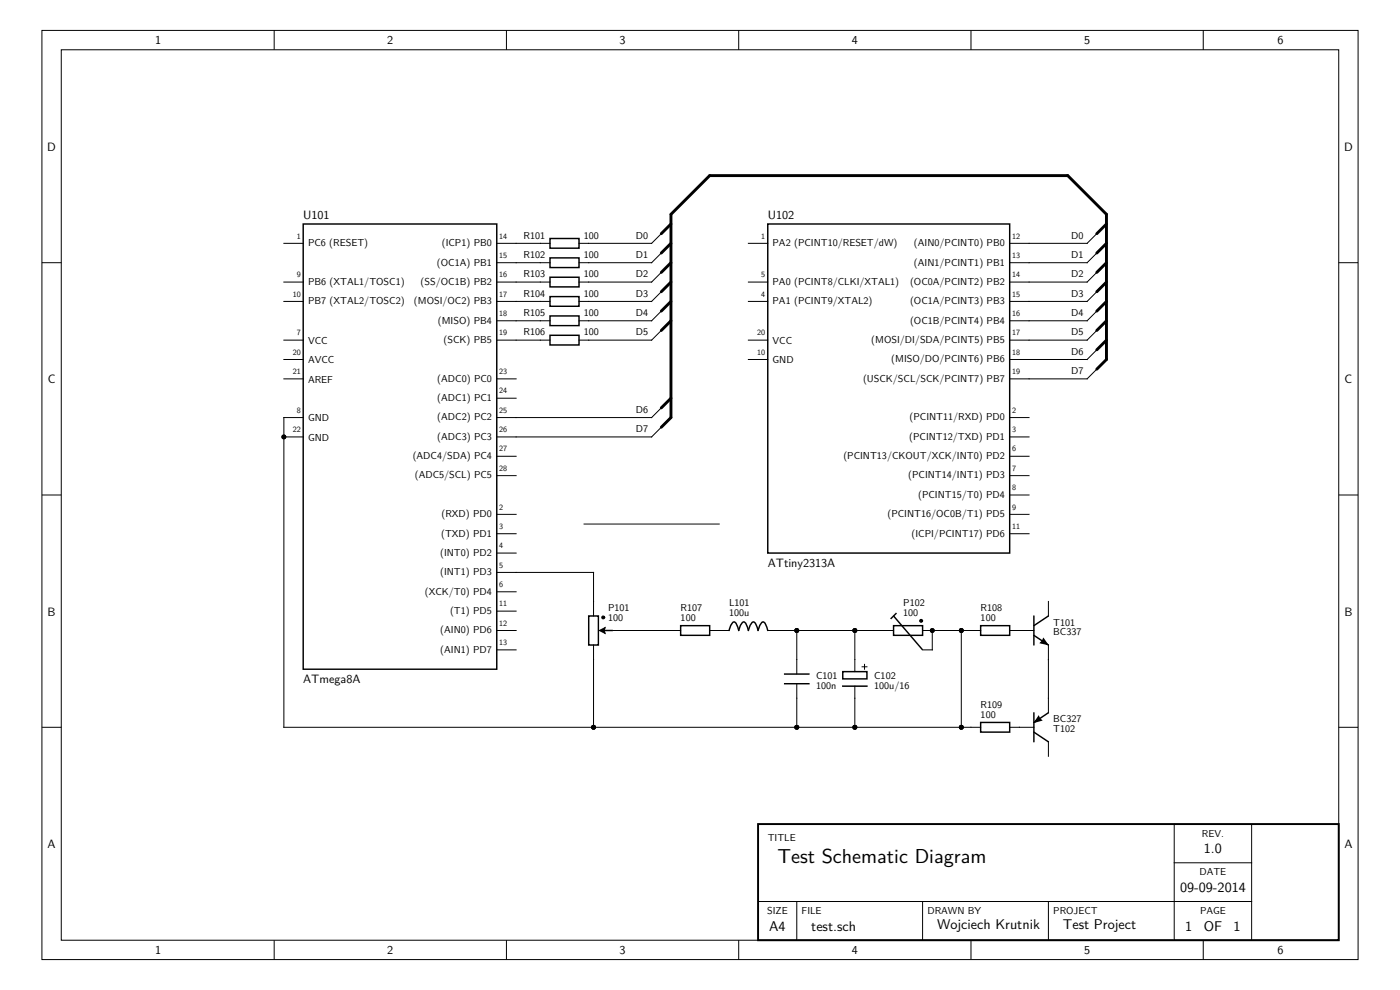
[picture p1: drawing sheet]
<svg xmlns="http://www.w3.org/2000/svg" width="297mm" height="210mm" viewBox="0 0 297 210" stroke-linecap="round" stroke-linejoin="round" font-family="sans-serif">
<g fill="none" stroke="#000" stroke-width=".21">
<path d="M8.9 6.5h279.2v197h-279.2zM13 10.6h271v188.8h-271zM58.2 6.5v4.1M107.4 6.5v4.1M156.7 6.5v4.1M206 6.5v4.1M255.3 6.5v4.1M8.9 55.7h4.1M60.2 59.8h4.1M60.2 51.6h4.1M105.4 59.8h11.3M105.4 55.7h11.3"/>
<path d="M105.4 51.6h11.3M140.3 57.8l-2.1 2h-15.4M140.3 53.7l-2.1 2h-15.4M140.3 49.6l-2.1 2h-15.4M158.8 59.8h4.1M158.8 51.6h4.1M232.7 57.8l-2.1 2h-16.4M232.7 53.7l-2.1 2h-16.4M232.7 49.6l-2.1 2h-16.4M284 55.7h4.1M60.2 72.2h4.1M60.2 63.9h4.1"/>
<path d="M60.2 76.3h4.1M105.4 72.2h11.3M105.4 68h11.3M105.4 63.9h11.3M140.3 70.1l-2.1 2.1h-15.4M140.3 66l-2.1 2h-15.4M140.3 61.9l-2.1 2h-15.4M158.8 72.2h4.1M158.8 63.9h4.1M158.8 76.3h4.1M232.7 70.1l-2.1 2.1h-16.4M232.7 66l-2.1 2h-16.4"/>
<path d="M232.7 61.9l-2.1 2h-16.4M232.7 78.3l-2.1 2.1h-16.4M232.7 74.2l-2.1 2.1h-16.4M60.2 92.7h4.1M60.2 80.4h4.1M64.3 88.6h-4.1v65.7h147.8M105.4 80.4h4.1M105.4 84.5h4.1M105.4 96.8h4.1M140.3 86.5l-2.1 2.1h-32.8M140.3 90.6l-2.1 2.1h-32.8M214.2 88.6h4.1"/>
<path d="M214.2 92.7h4.1M214.2 96.8h4.1M8.9 105h4.1M105.4 100.9h4.1M105.4 109.1h4.1M105.4 113.2h4.1M105.4 117.3h4.1M123.9 111.2h28.7M214.2 100.9h4.1M214.2 109.1h4.1M214.2 113.2h4.1M214.2 105h4.1"/>
<path d="M284 105h4.1M105.4 133.7h4.1M105.4 121.4h20.5v9.3M105.4 137.8h4.1M105.4 125.5h4.1M105.4 129.6h4.1M125.9 136.8v17.5M130 133.7h14.4M150.6 133.7h4.1M162.9 133.7h26.7M169 133.7v9.3M181.3 133.7v8.8"/>
<path d="M195.7 133.7h12.3M197.8 133.7v4.1h-2.1M203.9 133.7v20.6M214.2 133.7h5.1M222.4 127.6v3.1M222.4 136.8v14.4M8.9 154.3h4.1M169 145v9.3M181.3 145.5v8.8M182.9 141.4h1M183.4 140.9v1.1M214.2 154.3h5.1"/>
<path d="M222.4 157.4v3M284 154.3h4.1M249.1 174.8v24.6M265.5 174.8v24.6M58.2 199.4v4.1M107.4 199.4v4.1M156.7 199.4v4.1M160.8 191.2h104.7M169 191.2v8.2M195.7 191.2v8.2M206 199.4v4.1M222.4 191.2v8.2"/>
<path d="M249.1 183h16.4M255.3 199.4v4.1"/>
</g>
<g fill="none" stroke="#000" stroke-width=".31">
<path d="M64.3 47.5h41.1v94.5h-41.1zM116.7 58.8h6.1v2.1h-6.1zM116.7 54.7h6.1v2.1h-6.1zM116.7 50.6h6.1v2h-6.1zM162.9 47.5h51.3v69.8h-51.3zM116.7 71.1h6.1v2.1h-6.1zM116.7 67h6.1v2.1h-6.1zM116.7 62.9h6.1v2.1h-6.1zM124.9 130.7h2v6.1h-2zM127.6 133.7h2.4M144.4 132.7h6.2v2.1h-6.2zM154.7 133.7l.1-.4a1.88 1.88 0 0 1 .9-1.4l.3 .2 .4 .6 .3 1 .2-.4a1.88 1.88 0 0 1 .9-1.4l.3 .2 .3 .6 .4 1 .1-.4a1.88 1.88 0 0 1 .9-1.4l.3 .2 .4 .6 .3 1 .2-.4a1.88 1.88 0 0 1 .9-1.4l.3 .2 .3 .6 .4 1"/>
<path d="M189.6 132.7h6.1v2.1h-6.1zM189.6 130.7l6.1 7.1M190.1 130.2l-1.1 1M208 132.7h6.2v2.1h-6.2zM219.3 130.7v6.1M219.3 134.8l3.1 2M222.4 130.7l-3.1 2M166.5 143h5.1M166.5 145h5.1M178.8 142.5h5.1v1.5h-5.1zM178.8 145.5h5.1M208 153.2h6.2v2.1h-6.2z"/>
<path d="M219.3 151.2v6.2M219.3 155.3l3.1 2.1M222.4 151.2l-3.1 2"/>
</g>
<path d="M127.1 133.7l1.3-.6-.2 .6 .2 .7zM127.8 130.7h.4v.5h-.4zM195.2 131.5h.4v.4h-.4z" fill="#000" stroke="#000" stroke-width=".21"/>
<g fill="none" stroke="#000" stroke-width=".62">
<path d="M142.3 47.5l-2 2.1M142.3 51.6l-2 2.1M142.3 55.7l-2 2.1M142.3 59.8l-2 2.1M234.7 59.8l-2 2.1M234.7 55.7l-2 2.1M234.7 51.6l-2 2.1M234.7 47.5l-2 2.1M142.3 63.9l-2 2.1M142.3 68l-2 2.1M232.7 78.3l2-2v-30.8l-8.2-8.3h-75.9l-8.3 8.3v43.1l-2 2M234.7 72.2l-2 2"/>
<path d="M234.7 68l-2 2.1M234.7 63.9l-2 2.1M142.3 84.5l-2 2"/>
</g>
<path d="M221.4 135.5l.7 1.2-1.3-.3zM220.3 152l.2 .4 .4 .4-1.3 .3z" fill="#000" stroke="#000" stroke-width=".31"/>
<path d="M160.8 174.8h123.2v24.6h-123.2z" fill="none" stroke="#000" stroke-width=".41"/>
<g fill="#000">
<circle cx="60.2" cy="92.7" r=".52"/>
<circle cx="169" cy="133.7" r=".52"/>
<circle cx="181.3" cy="133.7" r=".52"/>
<circle cx="197.8" cy="133.7" r=".52"/>
<circle cx="203.9" cy="133.7" r=".52"/>
<circle cx="125.9" cy="154.3" r=".52"/>
<circle cx="169" cy="154.3" r=".52"/>
<circle cx="181.3" cy="154.3" r=".52"/>
<circle cx="203.9" cy="154.3" r=".52"/>
</g>
<text font-size="4.3" x="164.9" y="183">Test Schematic Diagram</text>
<g font-size="3">
<text x="255.4" y="181">1.0</text>
<text x="250.3" y="189.2">09-09-2014</text>
<text x="163.2" y="197.5">A4</text>
<text x="172.1" y="197.4">test.sch</text>
<text x="198.8" y="197.2">Wojciech Krutnik</text>
<text x="225.5" y="197.2">Test Project</text>
<text x="251.4" y="197.4">1</text>
<text x="255.4" y="197.5">OF</text>
<text x="261.7" y="197.4">1</text>
</g>
<g font-size="2.6">
<text x="32.9" y="9.4">1</text>
<text x="82.2" y="9.4">2</text>
<text x="131.4" y="9.4">3</text>
<text x="180.7" y="9.4">4</text>
<text x="230" y="9.4">5</text>
<text x="271" y="9.4">6</text>
<text x="10" y="32">D</text>
<text x="285.1" y="32">D</text>
<text x="64.3" y="46.5">U101</text>
<text x="162.9" y="46.5">U102</text>
<text x="10.1" y="81.3">C</text>
<text x="285.2" y="81.3">C</text>
<text x="162.9" y="120.2">ATtiny2313A</text>
<text x="10.1" y="130.6">B</text>
<text x="285.2" y="130.6">B</text>
<text x="64.3" y="144.9">ATmega8A</text>
<text x="10.1" y="179.9">A</text>
<text x="285.2" y="179.9">A</text>
<text x="32.9" y="202.4">1</text>
<text x="82.2" y="202.4">2</text>
<text x="131.4" y="202.4">3</text>
<text x="180.7" y="202.4">4</text>
<text x="230" y="202.4">5</text>
<text x="271" y="202.4">6</text>
</g>
<g font-size="2.1">
<text x="65.4" y="52.2">PC6 (RESET)</text>
<text x="93.7" y="52.2">(ICP1) PB0</text>
<text x="111.1" y="50.6">R101</text>
<text x="123.9" y="50.6">100</text>
<text x="134.9" y="50.6">D0</text>
<text x="163.9" y="52.2">PA2 (PCINT10/RESET/dW)</text>
<text x="193.9" y="52.2">(AIN0/PCINT0) PB0</text>
<text x="227.3" y="50.6">D0</text>
<text x="92.7" y="56.3">(OC1A) PB1</text>
<text x="111.1" y="58.8">R103</text>
<text x="111.1" y="54.7">R102</text>
<text x="123.9" y="58.8">100</text>
<text x="123.9" y="54.7">100</text>
<text x="134.9" y="54.7">D1</text>
<text x="134.9" y="58.8">D2</text>
<text x="193.9" y="56.3">(AIN1/PCINT1) PB1</text>
<text x="227.3" y="54.7">D1</text>
<text x="227.3" y="58.8">D2</text>
<text x="65.4" y="60.4">PB6 (XTAL1/TOSC1)</text>
<text x="65.4" y="64.5">PB7 (XTAL2/TOSC2)</text>
<text x="87.8" y="64.5">(MOSI/OC2) PB3</text>
<text x="89.2" y="60.4">(SS/OC1B) PB2</text>
<text x="111.1" y="62.9">R104</text>
<text x="123.9" y="62.9">100</text>
<text x="134.9" y="62.9">D3</text>
<text x="163.9" y="60.4">PA0 (PCINT8/CLKI/XTAL1)</text>
<text x="163.9" y="64.5">PA1 (PCINT9/XTAL2)</text>
<text x="193.1" y="60.4">(OC0A/PCINT2) PB2</text>
<text x="193.1" y="64.5">(OC1A/PCINT3) PB3</text>
<text x="227.3" y="62.9">D3</text>
<text x="92.9" y="68.6">(MISO) PB4</text>
<text x="111.1" y="71.1">R106</text>
<text x="111.1" y="67">R105</text>
<text x="123.9" y="71.1">100</text>
<text x="123.9" y="67">100</text>
<text x="134.9" y="67">D4</text>
<text x="134.9" y="71.1">D5</text>
<text x="193.1" y="68.6">(OC1B/PCINT4) PB4</text>
<text x="227.3" y="67">D4</text>
<text x="227.3" y="71.1">D5</text>
<text x="65.4" y="73">VCC</text>
<text x="65.4" y="77.1">AVCC</text>
<text x="94.1" y="72.7">(SCK) PB5</text>
<text x="163.9" y="73">VCC</text>
<text x="163.9" y="77.1">GND</text>
<text x="184.8" y="72.7">(MOSI/DI/SDA/PCINT5) PB5</text>
<text x="189.1" y="76.9">(MISO/DO/PCINT6) PB6</text>
<text x="227.3" y="75.2">D6</text>
<text x="65.4" y="81.2">AREF</text>
<text x="92.8" y="81">(ADC0) PC0</text>
<text x="183.1" y="81">(USCK/SCL/SCK/PCINT7) PB7</text>
<text x="227.3" y="79.3">D7</text>
<text x="65.4" y="89.4">GND</text>
<text x="92.8" y="85.1">(ADC1) PC1</text>
<text x="92.8" y="89.2">(ADC2) PC2</text>
<text x="134.9" y="87.5">D6</text>
<text x="193" y="89.2">(PCINT11/RXD) PD0</text>
<text x="65.4" y="93.5">GND</text>
<text x="92.8" y="93.3">(ADC3) PC3</text>
<text x="134.9" y="91.7">D7</text>
<text x="192.9" y="93.3">(PCINT12/TXD) PD1</text>
<text x="87.5" y="97.4">(ADC4/SDA) PC4</text>
<text x="88" y="101.5">(ADC5/SCL) PC5</text>
<text x="178.9" y="97.4">(PCINT13/CKOUT/XCK/INT0) PD2</text>
<text x="192.7" y="101.5">(PCINT14/INT1) PD3</text>
<text x="194.8" y="105.6">(PCINT15/T0) PD4</text>
<text x="93.6" y="113.8">(TXD) PD1</text>
<text x="93.7" y="109.7">(RXD) PD0</text>
<text x="188.3" y="109.7">(PCINT16/OC0B/T1) PD5</text>
<text x="193.4" y="113.8">(ICPI/PCINT17) PD6</text>
<text x="93.4" y="117.9">(INT0) PD2</text>
<text x="93.4" y="122">(INT1) PD3</text>
<text x="90.1" y="126.1">(XCK/T0) PD4</text>
<text x="95.5" y="130.2">(T1) PD5</text>
<text x="129" y="129.6">P101</text>
<text x="129" y="131.7">100</text>
<text x="144.4" y="129.6">R107</text>
<text x="144.4" y="131.7">100</text>
<text x="154.7" y="128.6">L101</text>
<text x="154.7" y="130.7">100u</text>
<text x="191.6" y="128.6">P102</text>
<text x="191.6" y="130.7">100</text>
<text x="208" y="129.6">R108</text>
<text x="208" y="131.7">100</text>
<text x="93.4" y="134.3">(AIN0) PD6</text>
<text x="223.4" y="132.7">T101</text>
<text x="223.4" y="134.8">BC337</text>
<text x="93.4" y="138.4">(AIN1) PD7</text>
<text x="173.1" y="144">C101</text>
<text x="173.1" y="146.1">100n</text>
<text x="185.5" y="144">C102</text>
<text x="185.5" y="146.1">100u/16</text>
<text x="208" y="150.2">R109</text>
<text x="208" y="152.2">100</text>
<text x="223.4" y="155.3">T102</text>
<text x="223.4" y="153.2">BC327</text>
<text x="162.9" y="178.5">TITLE</text>
<text x="255" y="177.4">REV.</text>
<text x="254.5" y="185.7">DATE</text>
<text x="162.7" y="193.9">SIZE</text>
<text x="170.1" y="193.9">FILE</text>
<text x="196.7" y="193.9">DRAWN BY</text>
<text x="223.4" y="193.9">PROJECT</text>
<text x="254.6" y="193.9">PAGE</text>
</g>
<g font-size="1.7">
<text x="63" y="50.6">1</text>
<text x="105.9" y="50.6">14</text>
<text x="161.5" y="50.6">1</text>
<text x="214.7" y="50.6">12</text>
<text x="63" y="58.8">9</text>
<text x="105.9" y="54.7">15</text>
<text x="105.9" y="58.8">16</text>
<text x="161.5" y="58.8">5</text>
<text x="214.7" y="54.7">13</text>
<text x="214.7" y="58.8">14</text>
<text x="62.1" y="62.9">10</text>
<text x="105.9" y="62.9">17</text>
<text x="161.5" y="62.9">4</text>
<text x="214.7" y="62.9">15</text>
<text x="63" y="71.1">7</text>
<text x="105.9" y="67">18</text>
<text x="105.9" y="71.1">19</text>
<text x="160.6" y="71.1">20</text>
<text x="214.7" y="67">16</text>
<text x="214.7" y="71.1">17</text>
<text x="62.1" y="75.2">20</text>
<text x="160.6" y="75.2">10</text>
<text x="214.7" y="75.2">18</text>
<text x="62.1" y="79.3">21</text>
<text x="105.9" y="79.3">23</text>
<text x="105.9" y="83.4">24</text>
<text x="214.7" y="79.3">19</text>
<text x="63" y="87.5">8</text>
<text x="105.9" y="87.5">25</text>
<text x="214.7" y="87.5">2</text>
<text x="62.1" y="91.7">22</text>
<text x="105.9" y="91.7">26</text>
<text x="105.9" y="95.8">27</text>
<text x="214.7" y="91.7">3</text>
<text x="214.7" y="95.8">6</text>
<text x="105.9" y="99.9">28</text>
<text x="214.7" y="99.9">7</text>
<text x="214.7" y="104">8</text>
<text x="105.9" y="108.1">2</text>
<text x="105.9" y="112.2">3</text>
<text x="214.7" y="108.1">9</text>
<text x="214.7" y="112.2">11</text>
<text x="105.9" y="116.3">4</text>
<text x="105.9" y="120.4">5</text>
<text x="105.9" y="124.5">6</text>
<text x="105.9" y="128.6">11</text>
<text x="105.9" y="132.7">12</text>
<text x="105.9" y="136.8">13</text>
</g>
</svg>
